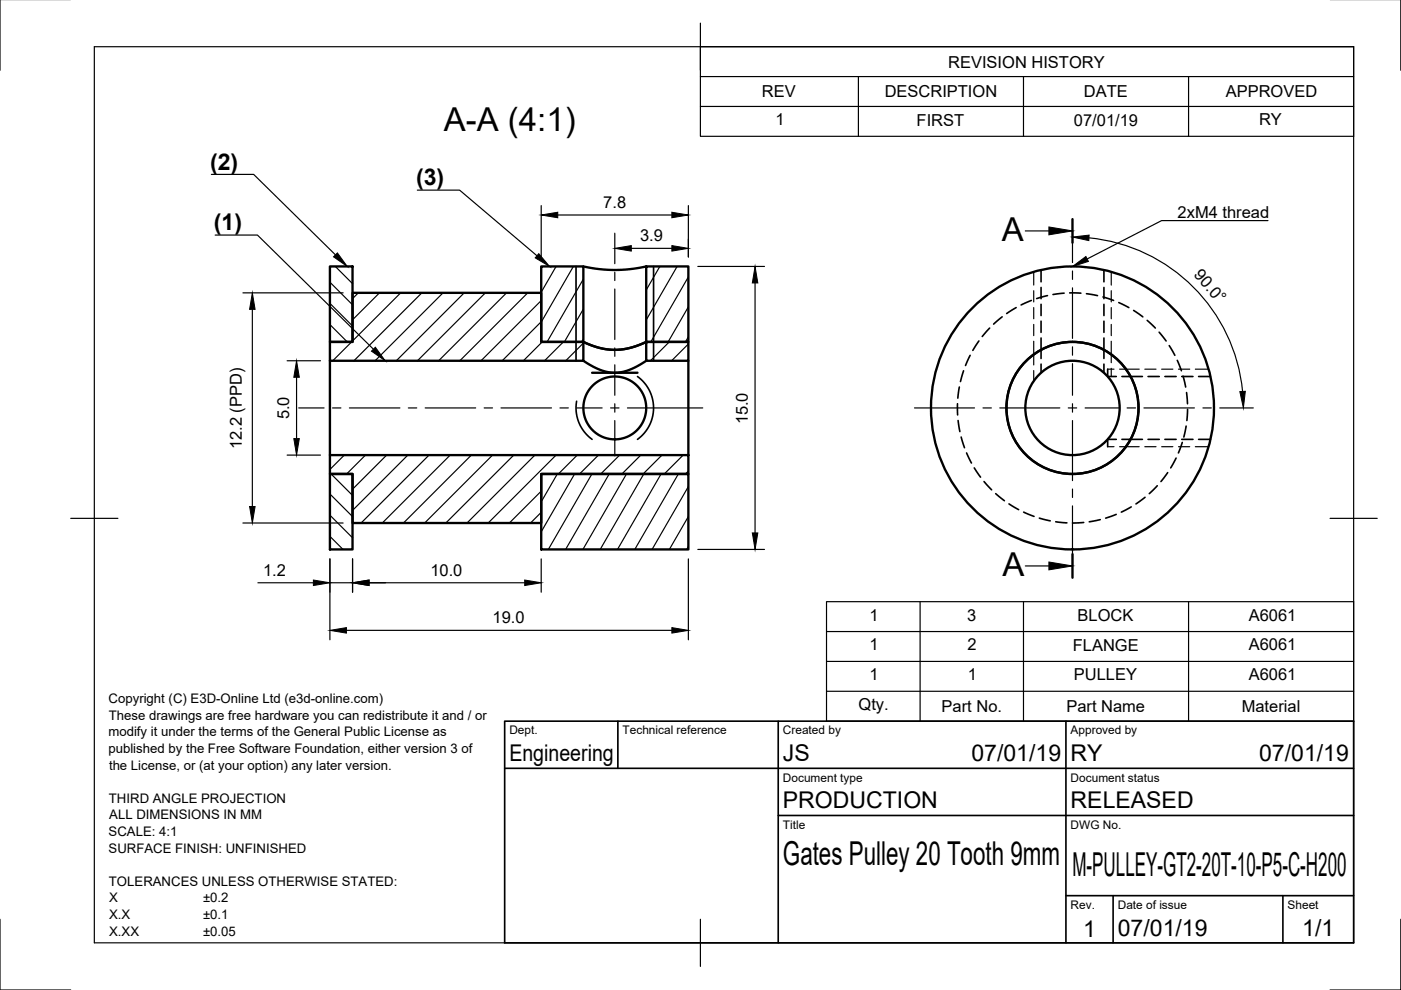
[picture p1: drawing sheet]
<svg xmlns="http://www.w3.org/2000/svg" width="297mm" height="210mm" viewBox="0 0 297 210" stroke-linecap="round" stroke-linejoin="round" font-family="sans-serif">
<!-- layer: Visible -->
<g fill="none" stroke="#000" stroke-width=".5">
<path d="M69.9 56.5h4.8v16h-4.8zM114.7 56.5h9v16h-9zM123.7 56.5l3.3 .6 3.3 .1 3.3-.1 3.4-.6M137 56.5h8.9v16h-8.9zM69.9 76.5v20M74.7 62.1h40v10.4h9v4h-53.8v-4h4.8zM123.7 72.5l3.4 1.3 3.2 .4 3.3-.4 3.4-1.3h8.9v4h-8.9v-4l-3.4 1.3-3.3 .4-3.2-.4zM123.7 76.5l3.5 1.9 1.6 .5 1.5 .1 1.5-.1 1.6-.5 1.6-.7 2-1.2M125.5 79h9.7M145.9 76.5v20M69.9 96.5h76v4h-31.2v10.4h-40v-10.4h-4.8zM69.9 100.5h4.8v16h-4.8z"/>
<path d="M114.7 100.5h31.2v16h-31.2z"/>
<circle cx="130.3" cy="86.5" r="6.7"/>
<circle cx="227.4" cy="86.5" r="14"/>
<circle cx="227.4" cy="86.5" r="10"/>
<circle cx="227.4" cy="86.5" r="30"/>
</g>
<!-- layer: Hidden Narrow -->
<g fill="none" stroke="#000" stroke-width=".25">
<path d="M219.2 57.6v2.8M235.6 57.6v2.8M219.2 61.6v2.4M219.2 65.2v2.4M219.2 68.8v2.4M219.2 72.4v5M219.2 78.6v2.2M234.8 78.3h1.4M235.6 61.6v2.4M235.6 65.2v2.4M235.6 68.8v2.4M235.6 72.4v4.5"/>
<path d="M235.6 78.1v1.7M237.4 78.3h4.1M242.7 78.3h2.4M246.3 78.3h2.4M249.9 78.3h2.3M253.4 78.3h2.8M234.8 94.7h1.4M237.4 94.7h4.1M242.7 94.7h2.4M246.3 94.7h2.4M249.9 94.7h2.3M253.4 94.7h2.8"/>
</g>
<!-- layer: Hidden -->
<g fill="none" stroke="#000" stroke-width=".35">
<path d="M220.7 57.2v2.6M234.1 57.2v2.6M204.3 78.6l-.7 2.3M205.7 75.3l-1 2.2M207.5 72.3l-1.2 2M209.8 69.6l-1.5 1.7M212.5 67.2l-1.8 1.5M215.4 65.2l-2 1.3M218.7 63.7l-2.2 1M220.7 60.9v2.4M220.7 64.5v2.4M220.7 68.1v2.4"/>
<path d="M220.7 71.7v4.3M220.7 77.2v1.8M222.1 62.7l-2.3 .6M225.6 62.2l-2.4 .2M226.8 62.1l2.4 .1M230.4 62.3l2.3 .4M233.8 63l2.3 .7M234.1 60.9v2.4M234.1 64.5v2.4M234.1 68.1v2.4M234.1 71.7v4.3M234.1 77.2v1.8"/>
<path d="M234.8 78.3v1.5h1.9M237.2 64.2l2.1 1M237.9 79.8h4.3M240.4 65.8l1.9 1.4M243.2 67.9l1.8 1.7M243.4 79.8h2.4M245.8 70.4l1.4 1.9M247 79.8h2.4M247.9 73.3l1.2 2M249.6 76.4l.9 2.2M250.6 79.8h2.3M250.8 79.7l.6 2.4"/>
<path d="M254.1 79.8h2.5M203 85.6v2.4M203.1 89.2l.4 2.3M203.4 82.1l-.3 2.3M203.8 92.7l.7 2.2M204.9 96l1.1 2.2M206.6 99.2l1.3 2M236.7 93.2h-1.9v1.5M237.9 93.2h4.3M243.4 93.2h2.4M247 93.2h2.4M249.4 97.1l-1.2 2.1"/>
<path d="M250.6 93.2h2.3M250.7 93.8l-.9 2.2M251.5 90.3l-.5 2.4M251.6 83.2l.2 2.4M251.8 86.8l-.2 2.4M254.1 93.2h2.5M208.6 102.1l1.6 1.8M211.1 104.7l1.9 1.5M213.9 106.8l2.1 1.3M217 108.6l2.2 .9M220.4 109.9l2.3 .5M223.8 110.6l2.4 .3"/>
<path d="M229.8 110.8l-2.4 .1M233.3 110.2l-2.4 .4M236.7 109.1l-2.3 .8M239.8 107.5l-2.1 1.1M242.8 105.4l-1.9 1.4M245.4 103l-1.7 1.7M247.6 100.2l-1.5 1.9"/>
</g>
<!-- layer: Visible Narrow -->
<path d="M122.1 56.5v20M138.6 56.5v20M135.2 79.8l1.4 1.3 1.1 1.6 .6 1.8 .3 2-.3 2-.6 1.8-1.1 1.6-1.4 1.3M122.3 85.1l-.1 2.3 .5 2.2 1.2 2 1.6 1.6" fill="none" stroke="#000" stroke-width=".35"/>
<!-- layer: Border -->
<path d="M0 -.1v15M297 -.1v15M20 9.9h267v190h-267zM148.5 4.9v10M15 109.9h10M282 109.9h10M0 194.9v15h15M148.5 194.9v10M297 194.9v15h-15" fill="none" stroke="#000" stroke-width=".25"/>
<!-- layer: TitleBlock -->
<path d="M107 152.9h180v47h-180zM131 152.9v10M165 152.9v47M226 152.9v47M107 162.9h180M165 172.9h122M226 189.9h61M236 189.9v10M272 189.9v10" fill="none" stroke="#000" stroke-width=".35"/>
<!-- layer: Center Lines -->
<g fill="none" stroke="#000" stroke-width=".25">
<path d="M130.3 49.4v6.5M130.3 57.7v1.8M227.4 49v6.7M227.4 57.5v1.7M130.3 61.3v10.7M130.3 73.8v1.8M130.3 77.3v6.5M227.4 61v10.7M227.4 73.5v1.8M227.4 77.1v6.7M63.3 86.5h5.4M70.5 86.5h1.8"/>
<path d="M74.1 86.5h10.7M86.6 86.5h1.8M90.1 86.5h10.8M102.6 86.5h1.8M106.2 86.5h10.7M118.7 86.5h1.8M122.3 86.5h5.4M129.5 86.5h1.7M130.3 85.6v1.8M130.3 89.2v7.5M133 86.5h16M193.9 86.5h12.7"/>
<path d="M208.4 86.5h1.8M212 86.5h12.7M226.5 86.5h1.8M227.4 85.6v1.8M227.4 89.2v12.7M230.1 86.5h7.1M239 86.5h1.8M242.5 86.5h10.8M255 86.5h1.8M258.6 86.5h7.1M227.4 103.7v1.8M227.4 107.3v12.7"/>
</g>
<!-- layer: Hatching -->
<g fill="none" stroke="#000" stroke-width=".25">
<path d="M69.9 59.8l4.8 4.8M71.1 56.5l3.6 3.6M117.9 56.5l-3.2 5.5M121.6 56.5l-6.9 11.8M123.7 59.2l-7.7 13.3M139.9 56.5l-2.9 5M143.6 56.5l-6.6 11.3M145.9 58.7l-7.9 13.8M69.9 64.3l4.8 4.8M69.9 68.8l3.7 3.7M70.1 72.5l-.2 .1M74.5 72.5l-4 4"/>
<path d="M76 62.1l-1.3 1.2M80.5 62.1l-5.8 5.7M84.9 62.1l-10.2 10.2M89.4 62.1l-14.4 14.4M93.9 62.1l-14.4 14.4M98.4 62.1l-14.4 14.4M102.9 62.1l-14.4 14.4M107.4 62.1l-14.4 14.4M111.9 62.1l-14.4 14.4M114.7 68.2l-8.2 8.3M114.7 63.7l-12.7 12.8M115 72.5l-4 4"/>
<path d="M119.5 72.5l-4 4M123.7 72.7l-3.8 3.8M123.7 71.9l-.4 .6M123.7 65.5l-4 7M137.4 72.5l-.4 .4M141.9 72.5l-4 4M145.9 72.9l-3.5 3.6M145.9 71.4l-.6 1.1M145.9 65.1l-4.2 7.4M73 96.5l-3.1 3M77.5 96.5l-4 4M82 96.5l-7.3 7.2"/>
<path d="M86.5 96.5l-11.8 11.7M91 96.5l-14.4 14.4M95.5 96.5l-14.4 14.4M99.9 96.5l-14.4 14.4M104.4 96.5l-14.4 14.4M108.9 96.5l-14.4 14.4M113.4 96.5l-14.4 14.4M117.9 96.5l-14.4 14.4M122.4 96.5l-4 4M126.9 96.5l-4 4M131.4 96.5l-4 4M135.9 96.5l-4 4"/>
<path d="M140.4 96.5l-4 4M144.8 96.5l-4 4M145.9 99.9l-.6 .6M69.9 104.7l4.8 4.8M69.9 109.2l4.8 4.8M69.9 113.7l2.8 2.8M70.2 100.5l4.5 4.5M74.7 100.5v.1M114.7 108.6l-2.2 2.3M114.7 104.1l-6.7 6.8M118.2 100.5l-3.5 5.9M121.8 100.5l-7.1 12.3"/>
<path d="M125.5 100.5l-9.2 16M129.2 100.5l-9.3 16M132.8 100.5l-9.2 16M136.5 100.5l-9.2 16M140.2 100.5l-9.3 16M143.8 100.5l-9.2 16M145.9 115.9l-.3 .6M145.9 109.5l-4 7M145.9 103.2l-7.6 13.3"/>
</g>
<!-- layer: Annotations -->
<path d="M227.4 46.5v5M227.4 117.5v5" fill="none" stroke="#000" stroke-width=".5"/>
<path d="M44.8 37h9l17.3 17M45.6 49.8h9l24.6 24.2M88.5 40.3h8.9l16.5 13.9M217.4 49h5M268.8 46.8h-22.5l-15.8 8.1M217.4 120h5" fill="none" stroke="#000" stroke-width=".25"/>
<path d="M71.5 53.6l2.1 2.9-2.9-2zM114.2 53.8l2.3 2.7-3-1.8zM222.4 48.1l5 .9-5 .8zM227.4 56.5l2.8-2.1 .6 1zM79.6 73.6l2.1 2.9-2.9-2zM222.4 119.2l5 .8-5 .8z" fill="#000" stroke="#000" stroke-width=".21"/>
<!-- layer: Dimensions -->
<g fill="none" stroke="#000" stroke-width=".25">
<path d="M114.7 43.6v10.9M118.2 45.6h24.2M133.8 52.7h8.6M145.9 43.6v10.9M147.9 56.5h14.2M160.1 60v53M230.9 50.4a36.2 36.2 0 0 1 32.6 32.6M51.5 62.1h21.2M53.5 65.6v41.8M60.9 76.5h7M62.9 80v13M60.9 96.5h7"/>
<path d="M51.5 110.9h21.2M69.9 118.5v17.2M74.7 118.5v7.1M114.7 118.5v7.1M145.9 118.5v17.2M147.9 116.5h14.2M54.7 123.6h11.7M69.9 123.6h4.8M73.4 133.7h69M78.2 123.6h33"/>
</g>
<g fill="#000" stroke="#000" stroke-width=".21">
<path d="M114.7 45.6l3.5-.6v1.2zM130.3 52.7l3.5-.6v1.1zM142.4 52.1l3.5 .6-3.5 .5zM142.4 45l3.5 .6-3.5 .6zM160.1 56.5l.6 3.5h-1.2zM227.4 50.3l3.5-.5v1.2zM53.5 62.1l.6 3.5h-1.2zM62.9 76.5l.6 3.5h-1.2zM62.3 93h1.2l-.6 3.5zM262.9 83h1.1l-.4 3.5zM52.9 107.4h1.2l-.6 3.5zM159.5 113h1.2l-.6 3.5z"/>
<path d="M66.4 123l3.5 .6-3.5 .5zM69.9 133.7l3.5-.6v1.1zM74.7 123.6l3.5-.6v1.1zM111.2 123l3.5 .6-3.5 .5zM142.4 133.1l3.5 .6-3.5 .5z"/>
</g>
<!-- layer: BOM -->
<g fill="none" stroke="#000" stroke-width=".25">
<path d="M148.5 9.9h138.5v19h-138.5zM148.5 16.2h138.5M182 16.2v12.7M217 16.2v12.7M252 16.2v12.7M148.5 22.6h138.5M175.2 127.6h111.8v25.3h-111.8zM175.2 133.9h111.8M195.1 127.6v25.3M217 127.6v25.3M252 127.6v25.3M175.2 146.6h111.8"/>
<path d="M175.2 140.2h111.8"/>
</g>
<g font-size="7">
<text x="94.1" y="27.7">A-A (4:1)</text>
<text x="212.4" y="51">A</text>
<text x="212.5" y="122">A</text>
<text x="166" y="183.4">Gates Pulley 20 Tooth 9mm</text>
<text x="227.4" y="185.8">M-PULLEY-GT2-20T-10-P5-C-H200</text>
</g>
<g font-size="4.9">
<text x="44.6" y="35.9">(2)</text>
<text x="88.2" y="39.3">(3)</text>
<text x="45.4" y="48.8">(1)</text>
<text x="108" y="161.4">Engineering</text>
<text x="166" y="161.4">JS</text>
<text x="206" y="161.4">07/01/19</text>
<text x="227" y="161.4">RY</text>
<text x="267" y="161.4">07/01/19</text>
<text x="166" y="171.4">PRODUCTION</text>
<text x="227" y="171.4">RELEASED</text>
<text x="229.6" y="198.6">1</text>
<text x="237" y="198.4">07/01/19</text>
<text x="276.1" y="198.6">1/1</text>
</g>
<g font-size="3.5">
<text x="201" y="14.3">REVISION HISTORY</text>
<text x="161.5" y="20.7">REV</text>
<text x="187.6" y="20.7">DESCRIPTION</text>
<text x="229.8" y="20.7">DATE</text>
<text x="259.9" y="20.7">APPROVED</text>
<text x="164.4" y="26.6">1</text>
<text x="194.3" y="26.6">FIRST</text>
<text x="227.7" y="26.6">07/01/19</text>
<text x="267" y="26.6">RY</text>
<text x="127.9" y="44">7.8</text>
<text x="249.7" y="46.3">2xM4 thread</text>
<text x="135.7" y="51.1">3.9</text>
<text x="253" y="58.4" transform="rotate(48 253 58.4)">90.0°</text>
<text x="61.3" y="88.9" transform="rotate(-90 61.3 88.9)">5.0</text>
<text x="158.5" y="90" transform="rotate(-90 158.5 90)">15.0</text>
<text x="51.3" y="95.3" transform="rotate(-90 51.3 95.3)">12.2 (PPD)</text>
<text x="55.8" y="122.1">1.2</text>
<text x="91.2" y="122">10.0</text>
<text x="184.3" y="131.6">1</text>
<text x="205.1" y="131.6">3</text>
<text x="228.5" y="131.6">BLOCK</text>
<text x="264.8" y="131.6">A6061</text>
<text x="104.4" y="132.1">19.0</text>
<text x="184.3" y="137.9">1</text>
<text x="205.1" y="137.9">2</text>
<text x="227.5" y="137.9">FLANGE</text>
<text x="264.8" y="137.9">A6061</text>
<text x="184.3" y="144.2">1</text>
<text x="205.2" y="144.2">1</text>
<text x="227.7" y="144.2">PULLEY</text>
<text x="264.8" y="144.2">A6061</text>
<text x="182" y="150.6">Qty.</text>
<text x="199.6" y="151">Part No.</text>
<text x="226.1" y="151">Part Name</text>
<text x="263.3" y="151">Material</text>
</g>
<g font-size="2.8">
<text x="23" y="149">Copyright (C) E3D-Online Ltd (e3d-online.com)</text>
<text x="23.1" y="152.6">These drawings are free hardware you can redistribute it and / or</text>
<text x="23" y="156.1">modify it under the terms of the General Public License as</text>
<text x="23" y="159.6">published by the Free Software Foundation, either version 3 of</text>
<text x="23.1" y="163.2">the License, or (at your option) any later version.</text>
<text x="23.1" y="170.2">THIRD ANGLE PROJECTION</text>
<text x="23.2" y="173.7">ALL DIMENSIONS IN MM</text>
<text x="23" y="177.3">SCALE: 4:1</text>
<text x="23" y="180.8">SURFACE FINISH: UNFINISHED</text>
<text x="23.1" y="187.8">TOLERANCES UNLESS OTHERWISE STATED:</text>
<text x="23.1" y="191.3">X</text>
<text x="43.1" y="191.3">±0.2</text>
<text x="23.1" y="194.8">X.X</text>
<text x="43.1" y="194.8">±0.1</text>
<text x="23.1" y="198.4">X.XX</text>
<text x="43.1" y="198.4">±0.05</text>
</g>
<g font-size="2.5">
<text x="108" y="155.7">Dept.</text>
<text x="132" y="155.7">Technical reference</text>
<text x="166" y="155.7">Created by</text>
<text x="227" y="155.7">Approved by</text>
<text x="166" y="165.7">Document type</text>
<text x="227" y="165.7">Document status</text>
<text x="166" y="175.7">Title</text>
<text x="227" y="175.7">DWG No.</text>
<text x="227" y="192.7">Rev.</text>
<text x="237" y="192.7">Date of issue</text>
<text x="273" y="192.7">Sheet</text>
</g>
</svg>
